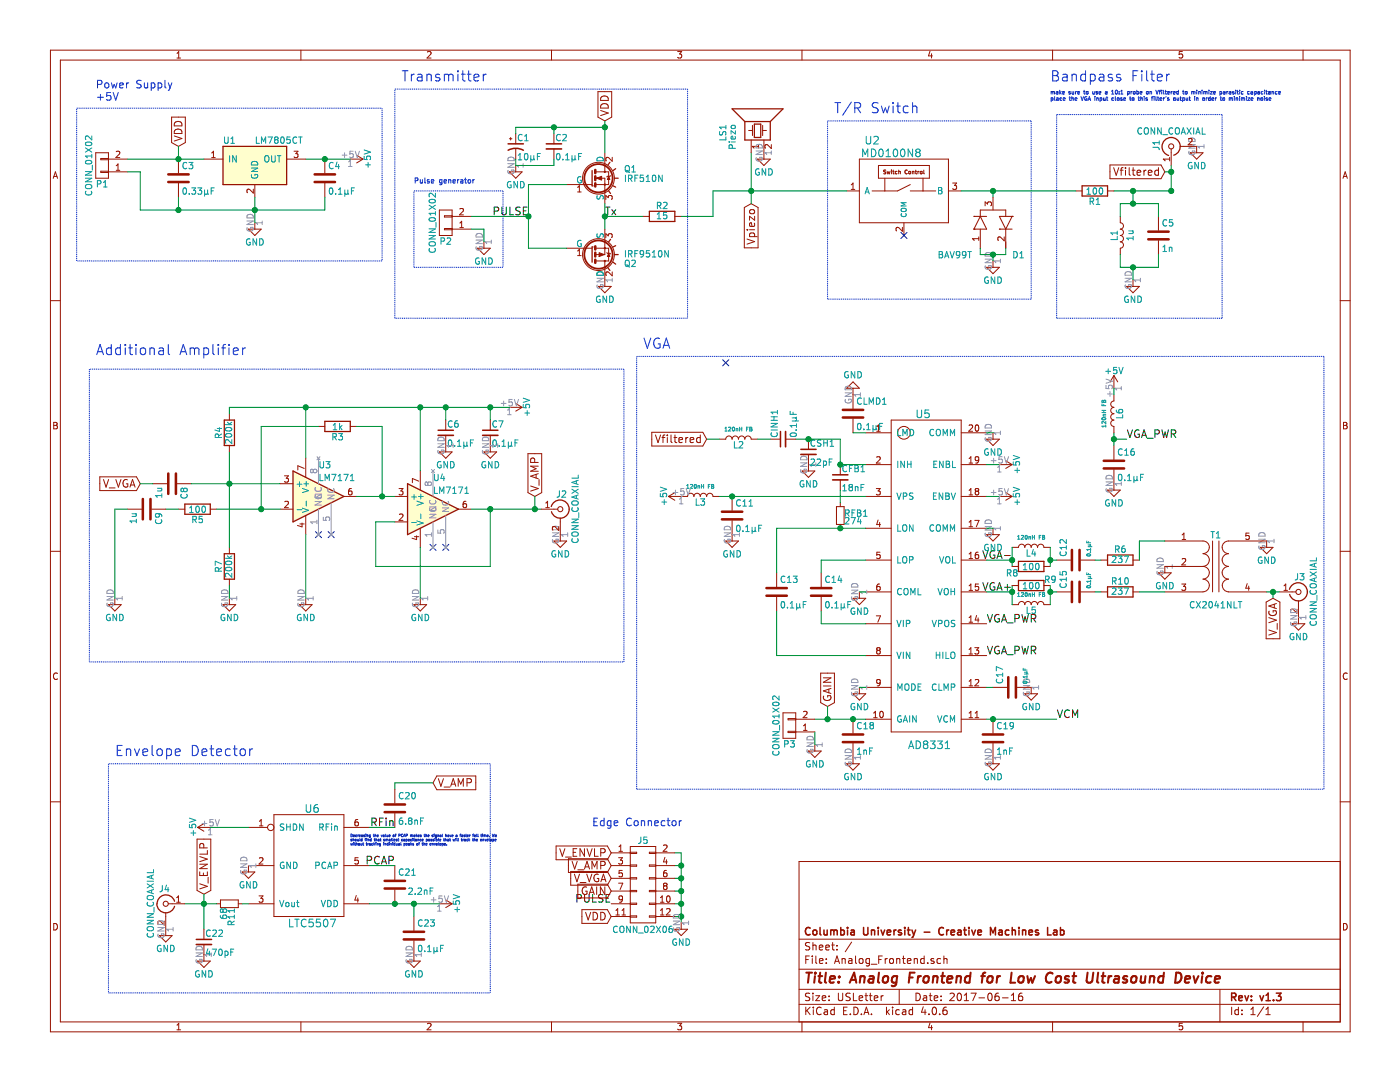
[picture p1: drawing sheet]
EESchema Schematic File Version 2
LIBS:power
LIBS:device
LIBS:transistors
LIBS:conn
LIBS:linear
LIBS:regul
LIBS:74xx
LIBS:cmos4000
LIBS:adc-dac
LIBS:memory
LIBS:xilinx
LIBS:microcontrollers
LIBS:dsp
LIBS:microchip
LIBS:analog_switches
LIBS:motorola
LIBS:texas
LIBS:intel
LIBS:audio
LIBS:interface
LIBS:digital-audio
LIBS:philips
LIBS:display
LIBS:cypress
LIBS:siliconi
LIBS:opto
LIBS:atmel
LIBS:contrib
LIBS:valves
LIBS:Analog_Frontend-cache
EELAYER 25 0
EELAYER END
$Descr USLetter 11000 8500
encoding utf-8
Sheet 1 1
Title "Analog Frontend for Low Cost Ultrasound Device"
Date "2017-06-16"
Rev "v1.3"
Comp "Columbia University - Creative Machines Lab"
Comment1 ""
Comment2 ""
Comment3 ""
Comment4 ""
$EndDescr
$Comp
L R R2
U 1 1
P 5200 1700
F 0 "R2" V 5280 1700 50  0000 C CNN
F 1 "15" V 5200 1700 50  0000 C CNN
F 2 "Resistors_THT:R_Axial_DIN0411_L9.9mm_D3.6mm_P12.70mm_Horizontal" V 5130 1700 50  0001 C CNN
F 3 "" H 5200 1700 50  0000 C CNN
	1    5200 1700
	0    -1   -1   0   
$EndComp
$Comp
L CONN_01X02 P2
U 1 1
P 3500 1750
F 0 "P2" H 3500 1900 50  0000 C CNN
F 1 "CONN_01X02" V 3600 1750 50  0000 C CNN
F 2 "Pin_Headers:Pin_Header_Straight_1x02_Pitch2.54mm" H 3500 1750 50  0001 C CNN
F 3 "" H 3500 1750 50  0000 C CNN
	1    3500 1750
	-1   0    0    1   
$EndComp
$Comp
L GND #PWR01
U 1 1
P 3800 1900
F 0 "#PWR01" H 3800 1650 50  0001 C CNN
F 1 "GND" H 3800 1750 50  0000 C CNN
F 2 "" H 3800 1900 50  0000 C CNN
F 3 "" H 3800 1900 50  0000 C CNN
	1    3800 1900
	1    0    0    -1  
$EndComp
$Comp
L R R1
U 1 1
P 8600 1500
F 0 "R1" V 8680 1500 50  0000 C CNN
F 1 "100" V 8600 1500 50  0000 C CNN
F 2 "Resistors_SMD:R_0805" V 8530 1500 50  0001 C CNN
F 3 "" H 8600 1500 50  0000 C CNN
	1    8600 1500
	0    1    1    0   
$EndComp
$Comp
L L L1
U 1 1
P 8800 1850
F 0 "L1" V 8750 1850 50  0000 C CNN
F 1 "1u" V 8875 1850 50  0000 C CNN
F 2 "Capacitors_THT:C_Radial_D5_L6_P2.5" H 8800 1850 50  0001 C CNN
F 3 "" H 8800 1850 50  0000 C CNN
	1    8800 1850
	1    0    0    -1  
$EndComp
$Comp
L C C5
U 1 1
P 9100 1850
F 0 "C5" H 9125 1950 50  0000 L CNN
F 1 "1n" H 9125 1750 50  0000 L CNN
F 2 "Capacitors_SMD:C_0603" H 9138 1700 50  0001 C CNN
F 3 "" H 9100 1850 50  0000 C CNN
	1    9100 1850
	1    0    0    -1  
$EndComp
$Comp
L GND #PWR02
U 1 1
P 8900 2200
F 0 "#PWR02" H 8900 1950 50  0001 C CNN
F 1 "GND" H 8900 2050 50  0000 C CNN
F 2 "" H 8900 2200 50  0000 C CNN
F 3 "" H 8900 2200 50  0000 C CNN
	1    8900 2200
	1    0    0    -1  
$EndComp
$Comp
L GND #PWR03
U 1 1
P 9400 1150
F 0 "#PWR03" H 9400 900 50  0001 C CNN
F 1 "GND" H 9400 1000 50  0000 C CNN
F 2 "" H 9400 1150 50  0000 C CNN
F 3 "" H 9400 1150 50  0000 C CNN
	1    9400 1150
	1    0    0    -1  
$EndComp
Text Notes 8250 800  0    30   ~ 0
make sure to use a 10:1 probe on Vfiltered to minimize parasitic capacitance\nplace the VGA input close to this filter's output in order to minimize noise\n
$Comp
L GND #PWR04
U 1 1
P 4750 2200
F 0 "#PWR04" H 4750 1950 50  0001 C CNN
F 1 "GND" H 4750 2050 50  0000 C CNN
F 2 "" H 4750 2200 50  0000 C CNN
F 3 "" H 4750 2200 50  0000 C CNN
	1    4750 2200
	1    0    0    -1  
$EndComp
$Comp
L LTC5507 U6
U 1 1
P 2400 6800
F 0 "U6" H 2450 7250 60  0000 C CNN
F 1 "LTC5507" H 2450 6350 60  0000 C CNN
F 2 "custom:TSOT-23-6_MK06A" H 2400 6400 60  0001 C CNN
F 3 "http://cds.linear.com/docs/en/datasheet/5507f.pdf" H 2400 6400 60  0001 C CNN
	1    2400 6800
	1    0    0    -1  
$EndComp
$Comp
L C C21
U 1 1
P 3100 6950
F 0 "C21" H 3125 7050 50  0000 L CNN
F 1 "2.2nF" H 3200 6900 50  0000 L CNN
F 2 "Capacitors_SMD:C_0603" H 3138 6800 50  0001 C CNN
F 3 "" H 3100 6950 50  0001 C CNN
	1    3100 6950
	1    0    0    -1  
$EndComp
$Comp
L C C20
U 1 1
P 3100 6350
F 0 "C20" H 3125 6450 50  0000 L CNN
F 1 "6.8nF" H 3125 6250 50  0000 L CNN
F 2 "Capacitors_SMD:C_0603" H 3138 6200 50  0001 C CNN
F 3 "" H 3100 6350 50  0001 C CNN
	1    3100 6350
	1    0    0    -1  
$EndComp
$Comp
L GND #PWR05
U 1 1
P 1600 7500
F 0 "#PWR05" H 1600 7250 50  0001 C CNN
F 1 "GND" H 1600 7350 50  0000 C CNN
F 2 "" H 1600 7500 50  0000 C CNN
F 3 "" H 1600 7500 50  0000 C CNN
	1    1600 7500
	1    0    0    -1  
$EndComp
$Comp
L GND #PWR06
U 1 1
P 1950 6800
F 0 "#PWR06" H 1950 6550 50  0001 C CNN
F 1 "GND" H 1950 6650 50  0000 C CNN
F 2 "" H 1950 6800 50  0000 C CNN
F 3 "" H 1950 6800 50  0000 C CNN
	1    1950 6800
	1    0    0    -1  
$EndComp
Text GLabel 4750 950  1    60   Input ~ 0
VDD
Text Notes 900  5950 0    80   ~ 0
Envelope Detector\n
Text GLabel 3400 6150 2    60   Input ~ 0
V_AMP
Text Notes 5050 2750 0    80   ~ 0
VGA
$Comp
L R R5
U 1 1
P 1550 4000
F 0 "R5" V 1630 4000 50  0000 C CNN
F 1 "100" V 1550 4000 50  0000 C CNN
F 2 "Resistors_SMD:R_0805" V 1480 4000 50  0001 C CNN
F 3 "" H 1550 4000 50  0000 C CNN
	1    1550 4000
	0    1    1    0   
$EndComp
$Comp
L C C8
U 1 1
P 1350 3800
F 0 "C8" H 1375 3900 50  0000 L CNN
F 1 "1u" H 1375 3700 50  0000 L CNN
F 2 "Capacitors_SMD:C_0603" H 1388 3650 50  0001 C CNN
F 3 "" H 1350 3800 50  0000 C CNN
	1    1350 3800
	0    1    1    0   
$EndComp
$Comp
L GND #PWR07
U 1 1
P 1800 4700
F 0 "#PWR07" H 1800 4450 50  0001 C CNN
F 1 "GND" H 1800 4550 50  0000 C CNN
F 2 "" H 1800 4700 50  0000 C CNN
F 3 "" H 1800 4700 50  0000 C CNN
	1    1800 4700
	1    0    0    -1  
$EndComp
$Comp
L R R4
U 1 1
P 1800 3400
F 0 "R4" V 1880 3400 50  0000 C CNN
F 1 "200k" V 1800 3400 50  0000 C CNN
F 2 "Resistors_SMD:R_0805" V 1730 3400 50  0001 C CNN
F 3 "" H 1800 3400 50  0000 C CNN
	1    1800 3400
	-1   0    0    1   
$EndComp
$Comp
L R R7
U 1 1
P 1800 4450
F 0 "R7" V 1880 4450 50  0000 C CNN
F 1 "200k" V 1800 4450 50  0000 C CNN
F 2 "Resistors_SMD:R_0805" V 1730 4450 50  0001 C CNN
F 3 "" H 1800 4450 50  0000 C CNN
	1    1800 4450
	-1   0    0    1   
$EndComp
$Comp
L C C9
U 1 1
P 1150 4000
F 0 "C9" H 1175 4100 50  0000 L CNN
F 1 "1u" H 1175 3900 50  0000 L CNN
F 2 "Capacitors_SMD:C_0603" H 1188 3850 50  0001 C CNN
F 3 "" H 1150 4000 50  0000 C CNN
	1    1150 4000
	0    1    1    0   
$EndComp
$Comp
L GND #PWR08
U 1 1
P 900 4700
F 0 "#PWR08" H 900 4450 50  0001 C CNN
F 1 "GND" H 900 4550 50  0000 C CNN
F 2 "" H 900 4700 50  0000 C CNN
F 3 "" H 900 4700 50  0000 C CNN
	1    900  4700
	1    0    0    -1  
$EndComp
$Comp
L R R3
U 1 1
P 2650 3350
F 0 "R3" V 2730 3350 50  0000 C CNN
F 1 "1k" V 2650 3350 50  0000 C CNN
F 2 "Resistors_SMD:R_0805" V 2580 3350 50  0001 C CNN
F 3 "" H 2650 3350 50  0000 C CNN
	1    2650 3350
	0    1    1    0   
$EndComp
$Comp
L GND #PWR09
U 1 1
P 2400 4700
F 0 "#PWR09" H 2400 4450 50  0001 C CNN
F 1 "GND" H 2400 4550 50  0000 C CNN
F 2 "" H 2400 4700 50  0000 C CNN
F 3 "" H 2400 4700 50  0000 C CNN
	1    2400 4700
	1    0    0    -1  
$EndComp
NoConn ~ 2500 4200
NoConn ~ 2600 4200
Text GLabel 4200 3900 1    60   Input ~ 0
V_AMP
$Comp
L GND #PWR010
U 1 1
P 3300 4700
F 0 "#PWR010" H 3300 4450 50  0001 C CNN
F 1 "GND" H 3300 4550 50  0000 C CNN
F 2 "" H 3300 4700 50  0000 C CNN
F 3 "" H 3300 4700 50  0000 C CNN
	1    3300 4700
	1    0    0    -1  
$EndComp
NoConn ~ 3400 4300
NoConn ~ 3500 4300
$Comp
L CONN_01X02 P1
U 1 1
P 800 1300
F 0 "P1" H 800 1450 50  0000 C CNN
F 1 "CONN_01X02" V 900 1300 50  0000 C CNN
F 2 "Pin_Headers:Pin_Header_Straight_1x02_Pitch2.54mm" H 800 1300 50  0001 C CNN
F 3 "" H 800 1300 50  0000 C CNN
	1    800  1300
	-1   0    0    1   
$EndComp
Text GLabel 1400 1150 1    60   Input ~ 0
VDD
$Comp
L AD8331 U5
U 1 1
P 7000 4550
F 0 "U5" H 7250 5850 60  0000 C CNN
F 1 "AD8331" H 7300 3250 60  0000 C CNN
F 2 "custom:QSOP-20_3.9x8.6mm_Pitch0.64mm" H 7050 5200 60  0001 C CNN
F 3 "" H 7050 5200 60  0001 C CNN
	1    7000 4550
	1    0    0    -1  
$EndComp
$Comp
L GND #PWR011
U 1 1
P 6700 3100
F 0 "#PWR011" H 6700 2850 50  0001 C CNN
F 1 "GND" H 6700 2950 50  0000 C CNN
F 2 "" H 6700 3100 50  0001 C CNN
F 3 "" H 6700 3100 50  0001 C CNN
	1    6700 3100
	-1   0    0    1   
$EndComp
$Comp
L GND #PWR012
U 1 1
P 7800 3400
F 0 "#PWR012" H 7800 3150 50  0001 C CNN
F 1 "GND" H 7800 3250 50  0000 C CNN
F 2 "" H 7800 3400 50  0001 C CNN
F 3 "" H 7800 3400 50  0001 C CNN
	1    7800 3400
	1    0    0    -1  
$EndComp
$Comp
L GND #PWR013
U 1 1
P 7800 4150
F 0 "#PWR013" H 7800 3900 50  0001 C CNN
F 1 "GND" H 7800 4000 50  0000 C CNN
F 2 "" H 7800 4150 50  0001 C CNN
F 3 "" H 7800 4150 50  0001 C CNN
	1    7800 4150
	1    0    0    -1  
$EndComp
$Comp
L GND #PWR014
U 1 1
P 6750 4650
F 0 "#PWR014" H 6750 4400 50  0001 C CNN
F 1 "GND" H 6750 4500 50  0000 C CNN
F 2 "" H 6750 4650 50  0001 C CNN
F 3 "" H 6750 4650 50  0001 C CNN
	1    6750 4650
	1    0    0    -1  
$EndComp
$Comp
L C C14
U 1 1
P 6450 4650
F 0 "C14" H 6475 4750 50  0000 L CNN
F 1 "0.1µF" H 6475 4550 50  0000 L CNN
F 2 "Capacitors_SMD:C_0603" H 6488 4500 50  0001 C CNN
F 3 "" H 6450 4650 50  0001 C CNN
	1    6450 4650
	1    0    0    -1  
$EndComp
$Comp
L C C13
U 1 1
P 6100 4650
F 0 "C13" H 6125 4750 50  0000 L CNN
F 1 "0.1µF" H 6125 4550 50  0000 L CNN
F 2 "Capacitors_SMD:C_0603" H 6138 4500 50  0001 C CNN
F 3 "" H 6100 4650 50  0001 C CNN
	1    6100 4650
	1    0    0    -1  
$EndComp
$Comp
L C C18
U 1 1
P 6700 5800
F 0 "C18" H 6725 5900 50  0000 L CNN
F 1 "1nF" H 6725 5700 50  0000 L CNN
F 2 "Capacitors_SMD:C_0603" H 6738 5650 50  0001 C CNN
F 3 "" H 6700 5800 50  0001 C CNN
	1    6700 5800
	1    0    0    -1  
$EndComp
$Comp
L GND #PWR015
U 1 1
P 6700 5950
F 0 "#PWR015" H 6700 5700 50  0001 C CNN
F 1 "GND" H 6700 5800 50  0000 C CNN
F 2 "" H 6700 5950 50  0001 C CNN
F 3 "" H 6700 5950 50  0001 C CNN
	1    6700 5950
	1    0    0    -1  
$EndComp
$Comp
L GND #PWR016
U 1 1
P 6400 5850
F 0 "#PWR016" H 6400 5600 50  0001 C CNN
F 1 "GND" H 6400 5700 50  0000 C CNN
F 2 "" H 6400 5850 50  0001 C CNN
F 3 "" H 6400 5850 50  0001 C CNN
	1    6400 5850
	1    0    0    -1  
$EndComp
$Comp
L CONN_COAXIAL J3
U 1 1
P 10200 4650
F 0 "J3" H 10210 4770 50  0000 C CNN
F 1 "CONN_COAXIAL" V 10315 4650 50  0000 C CNN
F 2 "custom:SMA_uxcell" H 10200 4650 50  0001 C CNN
F 3 "" H 10200 4650 50  0001 C CNN
	1    10200 4650
	1    0    0    -1  
$EndComp
$Comp
L GND #PWR017
U 1 1
P 8100 5400
F 0 "#PWR017" H 8100 5150 50  0001 C CNN
F 1 "GND" H 8100 5250 50  0000 C CNN
F 2 "" H 8100 5400 50  0001 C CNN
F 3 "" H 8100 5400 50  0001 C CNN
	1    8100 5400
	1    0    0    -1  
$EndComp
$Comp
L LM7805CT U1
U 1 1
P 2000 1300
F 0 "U1" H 1800 1500 50  0000 C CNN
F 1 "LM7805CT" H 2000 1500 50  0000 L CNN
F 2 "TO_SOT_Packages_THT:TO-220_Vertical" H 2000 1400 50  0001 C CIN
F 3 "" H 2000 1300 50  0001 C CNN
	1    2000 1300
	1    0    0    -1  
$EndComp
$Comp
L C C16
U 1 1
P 8750 3650
F 0 "C16" H 8775 3750 50  0000 L CNN
F 1 "0.1µF" H 8775 3550 50  0000 L CNN
F 2 "Capacitors_SMD:C_0603" H 8788 3500 50  0001 C CNN
F 3 "" H 8750 3650 50  0001 C CNN
	1    8750 3650
	1    0    0    -1  
$EndComp
$Comp
L L L6
U 1 1
P 8750 3250
F 0 "L6" V 8700 3250 50  0000 C CNN
F 1 "120nH FB" V 8825 3250 30  0000 C CNN
F 2 "Resistors_SMD:R_0603" H 8750 3250 50  0001 C CNN
F 3 "" H 8750 3250 50  0001 C CNN
	1    8750 3250
	-1   0    0    1   
$EndComp
$Comp
L GND #PWR018
U 1 1
P 8750 3800
F 0 "#PWR018" H 8750 3550 50  0001 C CNN
F 1 "GND" H 8750 3650 50  0000 C CNN
F 2 "" H 8750 3800 50  0001 C CNN
F 3 "" H 8750 3800 50  0001 C CNN
	1    8750 3800
	1    0    0    -1  
$EndComp
$Comp
L +5V #PWR019
U 1 1
P 8750 3050
F 0 "#PWR019" H 8750 2900 50  0001 C CNN
F 1 "+5V" H 8750 3190 50  0000 C CNN
F 2 "" H 8750 3050 50  0001 C CNN
F 3 "" H 8750 3050 50  0001 C CNN
	1    8750 3050
	1    0    0    -1  
$EndComp
$Comp
L GND #PWR020
U 1 1
P 6750 5400
F 0 "#PWR020" H 6750 5150 50  0001 C CNN
F 1 "GND" H 6750 5250 50  0000 C CNN
F 2 "" H 6750 5400 50  0001 C CNN
F 3 "" H 6750 5400 50  0001 C CNN
	1    6750 5400
	1    0    0    -1  
$EndComp
$Comp
L C C19
U 1 1
P 7800 5800
F 0 "C19" H 7825 5900 50  0000 L CNN
F 1 "1nF" H 7825 5700 50  0000 L CNN
F 2 "Capacitors_SMD:C_0603" H 7838 5650 50  0001 C CNN
F 3 "" H 7800 5800 50  0001 C CNN
	1    7800 5800
	1    0    0    -1  
$EndComp
$Comp
L GND #PWR021
U 1 1
P 7800 5950
F 0 "#PWR021" H 7800 5700 50  0001 C CNN
F 1 "GND" H 7800 5800 50  0000 C CNN
F 2 "" H 7800 5950 50  0001 C CNN
F 3 "" H 7800 5950 50  0001 C CNN
	1    7800 5950
	1    0    0    -1  
$EndComp
$Comp
L C C11
U 1 1
P 5750 4050
F 0 "C11" H 5775 4150 50  0000 L CNN
F 1 "0.1µF" H 5775 3950 50  0000 L CNN
F 2 "Capacitors_SMD:C_0603" H 5788 3900 50  0001 C CNN
F 3 "" H 5750 4050 50  0001 C CNN
	1    5750 4050
	1    0    0    -1  
$EndComp
$Comp
L GND #PWR022
U 1 1
P 5750 4200
F 0 "#PWR022" H 5750 3950 50  0001 C CNN
F 1 "GND" H 5750 4050 50  0000 C CNN
F 2 "" H 5750 4200 50  0001 C CNN
F 3 "" H 5750 4200 50  0001 C CNN
	1    5750 4200
	1    0    0    -1  
$EndComp
$Comp
L L L3
U 1 1
P 5500 3900
F 0 "L3" V 5450 3900 50  0000 C CNN
F 1 "120nH FB" V 5575 3900 30  0000 C CNN
F 2 "Resistors_SMD:R_0603" H 5500 3900 50  0001 C CNN
F 3 "" H 5500 3900 50  0001 C CNN
	1    5500 3900
	0    -1   -1   0   
$EndComp
$Comp
L +5V #PWR023
U 1 1
P 5350 3900
F 0 "#PWR023" H 5350 3750 50  0001 C CNN
F 1 "+5V" H 5350 4040 50  0000 C CNN
F 2 "" H 5350 3900 50  0001 C CNN
F 3 "" H 5350 3900 50  0001 C CNN
	1    5350 3900
	0    -1   -1   0   
$EndComp
$Comp
L L L2
U 1 1
P 5800 3450
F 0 "L2" V 5750 3450 50  0000 C CNN
F 1 "120nH FB" V 5875 3450 30  0000 C CNN
F 2 "Resistors_SMD:R_0603" H 5800 3450 50  0001 C CNN
F 3 "" H 5800 3450 50  0001 C CNN
	1    5800 3450
	0    -1   -1   0   
$EndComp
$Comp
L GND #PWR024
U 1 1
P 6350 3650
F 0 "#PWR024" H 6350 3400 50  0001 C CNN
F 1 "GND" H 6350 3500 50  0000 C CNN
F 2 "" H 6350 3650 50  0001 C CNN
F 3 "" H 6350 3650 50  0001 C CNN
	1    6350 3650
	1    0    0    -1  
$EndComp
Text GLabel 5550 3450 0    60   Input ~ 0
Vfiltered
$Comp
L R R8
U 1 1
P 8100 4450
F 0 "R8" V 8150 4300 50  0000 C CNN
F 1 "100" V 8100 4450 50  0000 C CNN
F 2 "Resistors_SMD:R_0603" V 8030 4450 50  0001 C CNN
F 3 "" H 8100 4450 50  0001 C CNN
	1    8100 4450
	0    1    1    0   
$EndComp
$Comp
L R R9
U 1 1
P 8100 4600
F 0 "R9" V 8050 4750 50  0000 C CNN
F 1 "100" V 8100 4600 50  0000 C CNN
F 2 "Resistors_SMD:R_0603" V 8030 4600 50  0001 C CNN
F 3 "" H 8100 4600 50  0001 C CNN
	1    8100 4600
	0    1    1    0   
$EndComp
$Comp
L L L4
U 1 1
P 8100 4300
F 0 "L4" V 8050 4300 50  0000 C CNN
F 1 "120nH FB" V 8175 4300 30  0000 C CNN
F 2 "Resistors_SMD:R_0603" H 8100 4300 50  0001 C CNN
F 3 "" H 8100 4300 50  0001 C CNN
	1    8100 4300
	0    -1   -1   0   
$EndComp
$Comp
L C C12
U 1 1
P 8450 4400
F 0 "C12" H 8475 4500 50  0000 L CNN
F 1 "0.1µF" H 8475 4300 30  0000 L CNN
F 2 "Capacitors_SMD:C_0603" H 8488 4250 50  0001 C CNN
F 3 "" H 8450 4400 50  0001 C CNN
	1    8450 4400
	0    -1   -1   0   
$EndComp
$Comp
L C C15
U 1 1
P 8450 4650
F 0 "C15" H 8475 4750 50  0000 L CNN
F 1 "0.1µF" H 8475 4550 30  0000 L CNN
F 2 "Capacitors_SMD:C_0603" H 8488 4500 50  0001 C CNN
F 3 "" H 8450 4650 50  0001 C CNN
	1    8450 4650
	0    -1   -1   0   
$EndComp
$Comp
L L L5
U 1 1
P 8100 4750
F 0 "L5" V 8050 4750 50  0000 C CNN
F 1 "120nH FB" V 8175 4750 30  0000 C CNN
F 2 "Resistors_SMD:R_0603" H 8100 4750 50  0001 C CNN
F 3 "" H 8100 4750 50  0001 C CNN
	1    8100 4750
	0    -1   -1   0   
$EndComp
$Comp
L R R6
U 1 1
P 8800 4400
F 0 "R6" V 8880 4400 50  0000 C CNN
F 1 "237" V 8800 4400 50  0000 C CNN
F 2 "Resistors_SMD:R_0603" V 8730 4400 50  0001 C CNN
F 3 "" H 8800 4400 50  0001 C CNN
	1    8800 4400
	0    -1   -1   0   
$EndComp
$Comp
L R R10
U 1 1
P 8800 4650
F 0 "R10" V 8880 4650 50  0000 C CNN
F 1 "237" V 8800 4650 50  0000 C CNN
F 2 "Resistors_SMD:R_0603" V 8730 4650 50  0001 C CNN
F 3 "" H 8800 4650 50  0001 C CNN
	1    8800 4650
	0    -1   -1   0   
$EndComp
$Comp
L GND #PWR025
U 1 1
P 9950 4250
F 0 "#PWR025" H 9950 4000 50  0001 C CNN
F 1 "GND" H 9950 4100 50  0000 C CNN
F 2 "" H 9950 4250 50  0001 C CNN
F 3 "" H 9950 4250 50  0001 C CNN
	1    9950 4250
	1    0    0    -1  
$EndComp
$Comp
L GND #PWR026
U 1 1
P 9150 4450
F 0 "#PWR026" H 9150 4200 50  0001 C CNN
F 1 "GND" H 9150 4300 50  0000 C CNN
F 2 "" H 9150 4450 50  0001 C CNN
F 3 "" H 9150 4450 50  0001 C CNN
	1    9150 4450
	1    0    0    -1  
$EndComp
Text GLabel 10000 4700 3    60   Input ~ 0
V_VGA
$Comp
L C C17
U 1 1
P 7950 5400
F 0 "C17" H 7975 5500 50  0000 L CNN
F 1 "0.1µF" H 7975 5300 30  0000 L CNN
F 2 "Capacitors_SMD:C_0603" H 7988 5250 50  0001 C CNN
F 3 "" H 7950 5400 50  0001 C CNN
	1    7950 5400
	0    -1   -1   0   
$EndComp
$Comp
L CX2041NLT T1
U 1 1
P 9550 4450
F 0 "T1" H 9550 4700 50  0000 C CNN
F 1 "CX2041NLT" H 9550 4150 50  0000 C CNN
F 2 "custom:CX2041NLT" H 9550 4450 50  0001 C CNN
F 3 "" H 9550 4450 50  0001 C CNN
	1    9550 4450
	1    0    0    -1  
$EndComp
Text Label 8300 5650 0    60   ~ 0
VCM
$Comp
L +5V #PWR027
U 1 1
P 3450 7100
F 0 "#PWR027" H 3450 6950 50  0001 C CNN
F 1 "+5V" H 3450 7240 50  0000 C CNN
F 2 "" H 3450 7100 50  0001 C CNN
F 3 "" H 3450 7100 50  0001 C CNN
	1    3450 7100
	0    1    1    0   
$EndComp
$Comp
L +5V #PWR028
U 1 1
P 1650 6500
F 0 "#PWR028" H 1650 6350 50  0001 C CNN
F 1 "+5V" H 1650 6640 50  0000 C CNN
F 2 "" H 1650 6500 50  0001 C CNN
F 3 "" H 1650 6500 50  0001 C CNN
	1    1650 6500
	0    -1   -1   0   
$EndComp
$Comp
L C C23
U 1 1
P 3250 7350
F 0 "C23" H 3275 7450 50  0000 L CNN
F 1 "0.1µF" H 3275 7250 50  0000 L CNN
F 2 "Capacitors_SMD:C_0603" H 3288 7200 50  0001 C CNN
F 3 "" H 3250 7350 50  0001 C CNN
	1    3250 7350
	1    0    0    -1  
$EndComp
$Comp
L GND #PWR029
U 1 1
P 3250 7500
F 0 "#PWR029" H 3250 7250 50  0001 C CNN
F 1 "GND" H 3250 7350 50  0000 C CNN
F 2 "" H 3250 7500 50  0000 C CNN
F 3 "" H 3250 7500 50  0000 C CNN
	1    3250 7500
	1    0    0    -1  
$EndComp
$Comp
L C C3
U 1 1
P 1400 1400
F 0 "C3" H 1425 1500 50  0000 L CNN
F 1 "0.33µF" H 1425 1300 50  0000 L CNN
F 2 "Capacitors_SMD:C_0603" H 1438 1250 50  0001 C CNN
F 3 "" H 1400 1400 50  0001 C CNN
	1    1400 1400
	1    0    0    -1  
$EndComp
$Comp
L C C4
U 1 1
P 2550 1400
F 0 "C4" H 2575 1500 50  0000 L CNN
F 1 "0.1µF" H 2575 1300 50  0000 L CNN
F 2 "Capacitors_SMD:C_0603" H 2588 1250 50  0001 C CNN
F 3 "" H 2550 1400 50  0001 C CNN
	1    2550 1400
	1    0    0    -1  
$EndComp
$Comp
L GND #PWR030
U 1 1
P 2000 1750
F 0 "#PWR030" H 2000 1500 50  0001 C CNN
F 1 "GND" H 2000 1600 50  0000 C CNN
F 2 "" H 2000 1750 50  0000 C CNN
F 3 "" H 2000 1750 50  0000 C CNN
	1    2000 1750
	1    0    0    -1  
$EndComp
$Comp
L +5V #PWR031
U 1 1
P 2750 1250
F 0 "#PWR031" H 2750 1100 50  0001 C CNN
F 1 "+5V" H 2750 1390 50  0000 C CNN
F 2 "" H 2750 1250 50  0001 C CNN
F 3 "" H 2750 1250 50  0001 C CNN
	1    2750 1250
	0    1    1    0   
$EndComp
Text Notes 750  800  0    60   ~ 0
Power Supply\n+5V
$Comp
L +5V #PWR032
U 1 1
P 4000 3200
F 0 "#PWR032" H 4000 3050 50  0001 C CNN
F 1 "+5V" H 4000 3340 50  0000 C CNN
F 2 "" H 4000 3200 50  0001 C CNN
F 3 "" H 4000 3200 50  0001 C CNN
	1    4000 3200
	0    1    1    0   
$EndComp
$Comp
L LM7171 U3
U 1 1
P 2500 3900
F 0 "U3" H 2500 4150 50  0000 L CNN
F 1 "LM7171" H 2500 4050 50  0000 L CNN
F 2 "Housings_DIP:DIP-8_W7.62mm" H 2550 3950 50  0001 C CNN
F 3 "" H 2650 4050 50  0001 C CNN
	1    2500 3900
	1    0    0    -1  
$EndComp
$Comp
L LM7171 U4
U 1 1
P 3400 4000
F 0 "U4" H 3400 4250 50  0000 L CNN
F 1 "LM7171" H 3400 4150 50  0000 L CNN
F 2 "Housings_DIP:DIP-8_W7.62mm" H 3450 4050 50  0001 C CNN
F 3 "" H 3550 4150 50  0001 C CNN
	1    3400 4000
	1    0    0    -1  
$EndComp
$Comp
L CONN_COAXIAL J1
U 1 1
P 9200 1150
F 0 "J1" H 9210 1270 50  0000 C CNN
F 1 "CONN_COAXIAL" V 9315 1150 50  0000 C CNN
F 2 "custom:SMA_uxcell" H 9200 1150 50  0001 C CNN
F 3 "" H 9200 1150 50  0001 C CNN
	1    9200 1150
	0    -1   -1   0   
$EndComp
Text GLabel 9150 1350 0    60   Input ~ 0
Vfiltered
$Comp
L CONN_01X02 P3
U 1 1
P 6200 5700
F 0 "P3" H 6200 5850 50  0000 C CNN
F 1 "CONN_01X02" V 6300 5700 50  0000 C CNN
F 2 "Pin_Headers:Pin_Header_Straight_1x02_Pitch2.54mm" H 6200 5700 50  0001 C CNN
F 3 "" H 6200 5700 50  0000 C CNN
	1    6200 5700
	-1   0    0    1   
$EndComp
Text GLabel 6500 5550 1    60   Input ~ 0
GAIN
$Comp
L GND #PWR033
U 1 1
P 10200 4850
F 0 "#PWR033" H 10200 4600 50  0001 C CNN
F 1 "GND" H 10200 4700 50  0000 C CNN
F 2 "" H 10200 4850 50  0001 C CNN
F 3 "" H 10200 4850 50  0001 C CNN
	1    10200 4850
	1    0    0    -1  
$EndComp
$Comp
L IRF510N Q1
U 1 1
P 4650 1400
F 0 "Q1" H 4900 1475 50  0000 L CNN
F 1 "IRF510N" H 4900 1400 50  0000 L CNN
F 2 "TO_SOT_Packages_THT:TO-220_Vertical" H 4900 1325 50  0001 L CIN
F 3 "" H 4650 1400 50  0001 L CNN
	1    4650 1400
	1    0    0    -1  
$EndComp
$Comp
L IRF9510N Q2
U 1 1
P 4650 2000
F 0 "Q2" H 4900 2075 50  0000 L CNN
F 1 "IRF9510N" H 4900 2000 50  0000 L CNN
F 2 "TO_SOT_Packages_THT:TO-220_Vertical" H 4900 1925 50  0001 L CIN
F 3 "" H 4650 2000 50  0001 L CNN
	1    4650 2000
	1    0    0    1   
$EndComp
Text GLabel 1100 3800 0    60   Input ~ 0
V_VGA
$Comp
L CP1_Small C1
U 1 1
P 4050 1150
F 0 "C1" H 4060 1220 50  0000 L CNN
F 1 "10µF" H 4060 1070 50  0000 L CNN
F 2 "Capacitors_Tantalum_SMD:CP_Tantalum_Case-A_EIA-3216-18_Reflow" H 4050 1150 50  0001 C CNN
F 3 "" H 4050 1150 50  0001 C CNN
	1    4050 1150
	1    0    0    -1  
$EndComp
$Comp
L C_Small C2
U 1 1
P 4350 1150
F 0 "C2" H 4360 1220 50  0000 L CNN
F 1 "0.1µF" H 4360 1070 50  0000 L CNN
F 2 "Capacitors_SMD:C_0603" H 4350 1150 50  0001 C CNN
F 3 "" H 4350 1150 50  0001 C CNN
	1    4350 1150
	1    0    0    -1  
$EndComp
$Comp
L GND #PWR034
U 1 1
P 4050 1300
F 0 "#PWR034" H 4050 1050 50  0001 C CNN
F 1 "GND" H 4050 1150 50  0000 C CNN
F 2 "" H 4050 1300 50  0000 C CNN
F 3 "" H 4050 1300 50  0000 C CNN
	1    4050 1300
	1    0    0    -1  
$EndComp
$Comp
L C_Small CFB1
U 1 1
P 6600 3750
F 0 "CFB1" H 6610 3820 50  0000 L CNN
F 1 "18nF" H 6610 3670 50  0000 L CNN
F 2 "Capacitors_SMD:C_0603" H 6600 3750 50  0001 C CNN
F 3 "" H 6600 3750 50  0001 C CNN
	1    6600 3750
	1    0    0    -1  
$EndComp
$Comp
L R_Small RFB1
U 1 1
P 6600 4050
F 0 "RFB1" H 6630 4070 50  0000 L CNN
F 1 "274" H 6630 4010 50  0000 L CNN
F 2 "Resistors_SMD:R_0603" H 6600 4050 50  0001 C CNN
F 3 "" H 6600 4050 50  0001 C CNN
	1    6600 4050
	1    0    0    -1  
$EndComp
$Comp
L C_Small CSH1
U 1 1
P 6350 3550
F 0 "CSH1" H 6360 3620 50  0000 L CNN
F 1 "22pF" H 6360 3470 50  0000 L CNN
F 2 "Capacitors_SMD:C_0603" H 6350 3550 50  0001 C CNN
F 3 "" H 6350 3550 50  0001 C CNN
	1    6350 3550
	1    0    0    -1  
$EndComp
$Comp
L C CLMD1
U 1 1
P 6700 3250
F 0 "CLMD1" H 6725 3350 50  0000 L CNN
F 1 "0.1µF" H 6725 3150 50  0000 L CNN
F 2 "Capacitors_SMD:C_0603" H 6738 3100 50  0001 C CNN
F 3 "" H 6700 3250 50  0001 C CNN
	1    6700 3250
	1    0    0    -1  
$EndComp
$Comp
L Speaker_Ultrasound LS1
U 1 1
P 5900 1000
F 0 "LS1" H 5925 1225 50  0000 R CNN
F 1 "Piezo" H 5925 1150 50  0000 R CNN
F 2 "Pin_Headers:Pin_Header_Straight_1x02_Pitch2.54mm" H 5865 950 50  0001 C CNN
F 3 "" H 5865 950 50  0001 C CNN
	1    5900 1000
	0    -1   -1   0   
$EndComp
$Comp
L GND #PWR035
U 1 1
P 6000 1200
F 0 "#PWR035" H 6000 950 50  0001 C CNN
F 1 "GND" H 6000 1050 50  0000 C CNN
F 2 "" H 6000 1200 50  0000 C CNN
F 3 "" H 6000 1200 50  0000 C CNN
	1    6000 1200
	1    0    0    -1  
$EndComp
$Comp
L BAV99T D1
U 1 1
P 7800 1800
F 0 "D1" H 8000 1600 50  0000 C CNN
F 1 "BAV99T" H 7500 1600 50  0000 C CNN
F 2 "custom:SOT-523" V 8100 2000 50  0001 C CNN
F 3 "" V 8100 2000 50  0001 C CNN
	1    7800 1800
	1    0    0    -1  
$EndComp
$Comp
L MD0100N8 U2
U 1 1
P 7150 1750
F 0 "U2" H 6850 2400 60  0000 C CNN
F 1 "MD0100N8" H 7000 2300 60  0000 C CNN
F 2 "TO_SOT_Packages_SMD:SOT89-3_Housing_Handsoldering" H 7150 1900 60  0001 C CNN
F 3 "" H 7150 1900 60  0001 C CNN
	1    7150 1750
	1    0    0    -1  
$EndComp
Text GLabel 5900 1600 3    60   Input ~ 0
Vpiezo
Text Notes 3150 650  0    80   ~ 0
Transmitter
Text Notes 8250 650  0    80   ~ 0
Bandpass Filter
$Comp
L GND #PWR036
U 1 1
P 7800 2050
F 0 "#PWR036" H 7800 1800 50  0001 C CNN
F 1 "GND" H 7800 1900 50  0000 C CNN
F 2 "" H 7800 2050 50  0000 C CNN
F 3 "" H 7800 2050 50  0000 C CNN
	1    7800 2050
	1    0    0    -1  
$EndComp
NoConn ~ 7100 1850
Text Notes 6550 900  0    80   ~ 0
T/R Switch
Text Notes 3250 1450 0    40   ~ 0
Pulse generator
$Comp
L C_Small CINH1
U 1 1
P 6150 3450
F 0 "CINH1" H 6160 3520 50  0000 L CNN
F 1 "0.1µF" H 6160 3370 50  0000 L CNN
F 2 "Capacitors_SMD:C_0603" H 6150 3450 50  0001 C CNN
F 3 "" H 6150 3450 50  0001 C CNN
	1    6150 3450
	0    -1   -1   0   
$EndComp
Text Notes 750  2800 0    80   ~ 0
Additional Amplifier
$Comp
L C_Small C7
U 1 1
P 3850 3400
F 0 "C7" H 3860 3470 50  0000 L CNN
F 1 "0.1µF" H 3860 3320 50  0000 L CNN
F 2 "Capacitors_SMD:C_0603" H 3850 3400 50  0001 C CNN
F 3 "" H 3850 3400 50  0001 C CNN
	1    3850 3400
	1    0    0    -1  
$EndComp
$Comp
L C_Small C6
U 1 1
P 3500 3400
F 0 "C6" H 3510 3470 50  0000 L CNN
F 1 "0.1µF" H 3510 3320 50  0000 L CNN
F 2 "Capacitors_SMD:C_0603" H 3500 3400 50  0001 C CNN
F 3 "" H 3500 3400 50  0001 C CNN
	1    3500 3400
	1    0    0    -1  
$EndComp
$Comp
L GND #PWR037
U 1 1
P 3500 3500
F 0 "#PWR037" H 3500 3250 50  0001 C CNN
F 1 "GND" H 3500 3350 50  0000 C CNN
F 2 "" H 3500 3500 50  0000 C CNN
F 3 "" H 3500 3500 50  0000 C CNN
	1    3500 3500
	1    0    0    -1  
$EndComp
$Comp
L GND #PWR038
U 1 1
P 3850 3500
F 0 "#PWR038" H 3850 3250 50  0001 C CNN
F 1 "GND" H 3850 3350 50  0000 C CNN
F 2 "" H 3850 3500 50  0000 C CNN
F 3 "" H 3850 3500 50  0000 C CNN
	1    3850 3500
	1    0    0    -1  
$EndComp
Text GLabel 1600 7025 1    60   Input ~ 0
V_ENVLP
$Comp
L CONN_COAXIAL J4
U 1 1
P 1300 7100
F 0 "J4" H 1310 7220 50  0000 C CNN
F 1 "CONN_COAXIAL" V 1415 7100 50  0000 C CNN
F 2 "custom:SMA_uxcell" H 1300 7100 50  0001 C CNN
F 3 "" H 1300 7100 50  0001 C CNN
	1    1300 7100
	-1   0    0    -1  
$EndComp
$Comp
L GND #PWR039
U 1 1
P 1300 7300
F 0 "#PWR039" H 1300 7050 50  0001 C CNN
F 1 "GND" H 1300 7150 50  0000 C CNN
F 2 "" H 1300 7300 50  0001 C CNN
F 3 "" H 1300 7300 50  0001 C CNN
	1    1300 7300
	-1   0    0    -1  
$EndComp
$Comp
L C_Small C22
U 1 1
P 1600 7400
F 0 "C22" H 1610 7470 50  0000 L CNN
F 1 "470pF" H 1610 7320 50  0000 L CNN
F 2 "Capacitors_SMD:C_0603" H 1600 7400 50  0001 C CNN
F 3 "" H 1600 7400 50  0001 C CNN
	1    1600 7400
	1    0    0    -1  
$EndComp
$Comp
L R_Small R11
U 1 1
P 1800 7100
F 0 "R11" H 1830 7120 50  0000 L CNN
F 1 "68" H 1830 7060 50  0000 L CNN
F 2 "Resistors_SMD:R_0805" H 1800 7100 50  0001 C CNN
F 3 "" H 1800 7100 50  0001 C CNN
	1    1800 7100
	0    1    1    0   
$EndComp
$Comp
L GND #PWR040
U 1 1
P 4400 4200
F 0 "#PWR040" H 4400 3950 50  0001 C CNN
F 1 "GND" H 4400 4050 50  0000 C CNN
F 2 "" H 4400 4200 50  0001 C CNN
F 3 "" H 4400 4200 50  0001 C CNN
	1    4400 4200
	1    0    0    -1  
$EndComp
$Comp
L CONN_COAXIAL J2
U 1 1
P 4400 4000
F 0 "J2" H 4410 4120 50  0000 C CNN
F 1 "CONN_COAXIAL" V 4515 4000 50  0000 C CNN
F 2 "custom:SMA_uxcell" H 4400 4000 50  0001 C CNN
F 3 "" H 4400 4000 50  0001 C CNN
	1    4400 4000
	1    0    0    -1  
$EndComp
Text Label 7950 4400 2    60   ~ 0
VGA-
Text Label 7950 4650 2    60   ~ 0
VGA+
Text Label 7750 4900 0    60   ~ 0
VGA_PWR
Text Label 7750 5150 0    60   ~ 0
VGA_PWR
Connection ~ 3850 3200
Wire Wire Line
	3850 3200 3850 3300
Connection ~ 3500 3200
Wire Wire Line
	3500 3200 3500 3300
Wire Notes Line
	4900 5200 4900 2900
Wire Notes Line
	700  5200 4900 5200
Wire Notes Line
	4900 2900 700  2900
Wire Notes Line
	700  2900 700  5200
Wire Wire Line
	2800 3900 3100 3900
Wire Wire Line
	1200 3800 1100 3800
Wire Notes Line
	10400 6200 10400 2800
Wire Notes Line
	5000 2800 5000 6200
Wire Notes Line
	5000 6200 10400 6200
Wire Notes Line
	10400 2800 5000 2800
Wire Wire Line
	6250 3450 6600 3450
Wire Notes Line
	3250 1500 3950 1500
Wire Wire Line
	5600 1700 5600 1500
Wire Wire Line
	5350 1700 5600 1700
Wire Wire Line
	5600 1500 6650 1500
Wire Notes Line
	8300 2500 9600 2500
Wire Notes Line
	8300 900  8300 2500
Wire Notes Line
	9600 2500 9600 900 
Wire Notes Line
	9600 900  8300 900 
Wire Notes Line
	3100 2500 3100 700 
Wire Notes Line
	5400 2500 3100 2500
Wire Notes Line
	5400 700  5400 2500
Wire Notes Line
	3100 700  5400 700 
Wire Notes Line
	6500 2350 6500 950 
Wire Notes Line
	8100 2350 6500 2350
Wire Notes Line
	8100 950  8100 2350
Wire Notes Line
	6500 950  8100 950 
Connection ~ 5900 1500
Wire Wire Line
	5900 1200 5900 1600
Connection ~ 7800 1500
Wire Wire Line
	7800 1550 7800 1500
Wire Wire Line
	7550 1500 8450 1500
Connection ~ 7800 2000
Wire Wire Line
	7800 2000 7800 2050
Wire Wire Line
	7900 2000 7900 1950
Wire Wire Line
	7700 2000 7900 2000
Wire Wire Line
	7700 1950 7700 2000
Connection ~ 6600 3650
Wire Wire Line
	6600 3450 6600 3650
Connection ~ 6600 4150
Wire Wire Line
	6600 3850 6600 3950
Connection ~ 4350 1000
Connection ~ 4750 1000
Wire Wire Line
	4050 1300 4050 1250
Wire Wire Line
	4350 1300 4050 1300
Wire Wire Line
	4350 1250 4350 1300
Wire Wire Line
	4050 1000 4050 1050
Wire Wire Line
	4050 1000 4750 1000
Wire Wire Line
	4350 1050 4350 1000
Wire Wire Line
	9200 1500 8750 1500
Wire Wire Line
	1500 3800 2200 3800
Connection ~ 10000 4650
Wire Wire Line
	10000 4650 10000 4700
Wire Wire Line
	9950 4650 10050 4650
Connection ~ 6500 5650
Wire Wire Line
	6500 5550 6500 5650
Wire Wire Line
	6400 5750 6400 5850
Connection ~ 9200 1350
Wire Wire Line
	9150 1350 9200 1350
Wire Notes Line
	600  2050 600  850 
Wire Notes Line
	3000 2050 600  2050
Wire Notes Line
	3000 850  3000 2050
Wire Notes Line
	600  850  3000 850 
Connection ~ 1400 1650
Wire Wire Line
	1100 1350 1100 1650
Wire Wire Line
	1000 1350 1100 1350
Connection ~ 1400 1250
Wire Wire Line
	1400 1250 1400 1150
Wire Wire Line
	1000 1250 1600 1250
Connection ~ 2550 1250
Wire Wire Line
	2400 1250 2750 1250
Connection ~ 2000 1650
Wire Wire Line
	2550 1650 2550 1550
Wire Wire Line
	2000 1550 2000 1750
Wire Wire Line
	1100 1650 2550 1650
Wire Wire Line
	1400 1550 1400 1650
Connection ~ 3250 7100
Wire Wire Line
	3250 7100 3250 7200
Connection ~ 7800 5650
Wire Wire Line
	8650 4650 8600 4650
Wire Wire Line
	8650 4400 8600 4400
Connection ~ 8250 4650
Wire Wire Line
	8300 4650 8250 4650
Connection ~ 8250 4400
Wire Wire Line
	8300 4400 8250 4400
Wire Wire Line
	8950 4250 8950 4400
Wire Wire Line
	9150 4250 8950 4250
Wire Wire Line
	8950 4650 9150 4650
Wire Wire Line
	8250 4600 8250 4750
Wire Wire Line
	7950 4600 7950 4750
Wire Wire Line
	8250 4300 8250 4450
Connection ~ 7950 4650
Wire Wire Line
	7750 4650 7950 4650
Connection ~ 7950 4400
Wire Wire Line
	7950 4300 7950 4450
Wire Wire Line
	7750 4400 7950 4400
Wire Wire Line
	5650 3450 5550 3450
Connection ~ 6350 3450
Wire Wire Line
	5950 3450 6050 3450
Wire Wire Line
	6600 3650 6800 3650
Connection ~ 5750 3900
Wire Wire Line
	5650 3900 6800 3900
Wire Wire Line
	7750 5650 8300 5650
Wire Wire Line
	6800 5400 6750 5400
Wire Wire Line
	8750 3050 8750 3100
Wire Wire Line
	7850 3900 7750 3900
Wire Wire Line
	7850 3650 7750 3650
Wire Wire Line
	7750 5400 7800 5400
Connection ~ 6700 5650
Wire Wire Line
	6400 5650 6800 5650
Wire Wire Line
	6100 5150 6100 4800
Wire Wire Line
	6800 5150 6100 5150
Wire Wire Line
	6100 4150 6100 4500
Wire Wire Line
	6100 4150 6800 4150
Wire Wire Line
	6450 4900 6450 4800
Wire Wire Line
	6800 4900 6450 4900
Wire Wire Line
	6450 4400 6450 4500
Wire Wire Line
	6800 4400 6450 4400
Wire Wire Line
	6800 4650 6750 4650
Wire Wire Line
	7800 4150 7750 4150
Wire Wire Line
	7800 3400 7750 3400
Wire Wire Line
	5050 1700 4750 1700
Connection ~ 3300 3200
Wire Wire Line
	3300 3200 3300 3700
Connection ~ 3850 4000
Wire Wire Line
	3300 4700 3300 4300
Wire Wire Line
	2050 3350 2050 4000
Wire Wire Line
	2500 3350 2050 3350
Wire Wire Line
	3000 3350 3000 3900
Wire Wire Line
	2800 3350 3000 3350
Wire Wire Line
	2950 4100 3100 4100
Wire Wire Line
	2950 4450 2950 4100
Wire Wire Line
	3850 4450 2950 4450
Wire Wire Line
	3850 4000 3850 4450
Wire Wire Line
	2400 4200 2400 4700
Connection ~ 3000 3900
Wire Wire Line
	3700 4000 4250 4000
Connection ~ 2050 4000
Wire Wire Line
	900  4000 900  4700
Wire Wire Line
	1000 4000 900  4000
Wire Wire Line
	1700 4000 2200 4000
Wire Wire Line
	1300 4000 1400 4000
Connection ~ 1800 3800
Wire Wire Line
	1800 4600 1800 4700
Wire Wire Line
	1800 3550 1800 4300
Connection ~ 2400 3200
Wire Wire Line
	1800 3200 1800 3250
Wire Wire Line
	1800 3200 4000 3200
Wire Wire Line
	2400 3200 2400 3600
Wire Notes Line
	3850 7800 3850 6000
Wire Notes Line
	850  7800 3850 7800
Wire Notes Line
	850  6000 850  7800
Wire Notes Line
	3850 6000 850  6000
Wire Wire Line
	3100 6150 3100 6200
Wire Wire Line
	3400 6150 3100 6150
Wire Wire Line
	1650 6500 1950 6500
Wire Wire Line
	2900 6500 3100 6500
Connection ~ 3100 7100
Wire Wire Line
	2900 7100 3450 7100
Wire Wire Line
	2900 6800 3100 6800
Connection ~ 9200 1500
Wire Wire Line
	9200 1300 9200 1500
Connection ~ 8900 1500
Connection ~ 8900 1600
Wire Wire Line
	8900 1500 8900 1600
Connection ~ 8900 2100
Wire Wire Line
	8900 2200 8900 2100
Wire Wire Line
	9100 2100 9100 2000
Wire Wire Line
	8800 2100 9100 2100
Wire Wire Line
	8800 2000 8800 2100
Wire Wire Line
	9100 1600 9100 1700
Wire Wire Line
	8800 1600 9100 1600
Wire Wire Line
	8800 1700 8800 1600
Wire Notes Line
	3250 2100 3250 1500
Wire Notes Line
	3950 2100 3250 2100
Wire Notes Line
	3950 1500 3950 2100
Wire Wire Line
	4150 1950 4450 1950
Wire Wire Line
	4150 1450 4150 1950
Wire Wire Line
	4450 1450 4150 1450
Connection ~ 4150 1700
Wire Wire Line
	4750 950  4750 1200
Wire Wire Line
	3700 1700 4150 1700
Wire Wire Line
	3800 1800 3800 1900
Wire Wire Line
	3700 1800 3800 1800
Connection ~ 4750 1700
Wire Wire Line
	4750 1600 4750 1800
Wire Wire Line
	1600 7025 1600 7300
Wire Wire Line
	6800 3400 6700 3400
Connection ~ 4200 4000
Wire Wire Line
	4200 3900 4200 4000
Wire Wire Line
	8750 3400 8750 3500
Wire Wire Line
	8750 3450 8850 3450
Connection ~ 8750 3450
Text Label 8850 3450 0    60   ~ 0
VGA_PWR
Wire Wire Line
	1450 7100 1700 7100
Connection ~ 1600 7100
Wire Wire Line
	1950 7100 1900 7100
Text Label 4150 1700 2    60   ~ 0
PULSE
Text Label 4750 1700 0    60   ~ 0
Tx
Text Label 3100 6500 2    60   ~ 0
RFin
Text Label 3100 6800 2    60   ~ 0
PCAP
Text Notes 2750 6650 0    20   ~ 0
Decreasing the value of PCAP makes the signal have a faster fall time. We \nshould find that smallest capacitance possible that will track the envelope \nwithout tracking individual peaks of the envelope.
NoConn ~ 5700 2850
Wire Wire Line
	5300 6700 5350 6700
Wire Wire Line
	5350 6700 5350 7250
Wire Wire Line
	5300 6800 5350 6800
Connection ~ 5350 6800
Wire Wire Line
	5300 6900 5350 6900
Connection ~ 5350 6900
Wire Wire Line
	5300 7000 5350 7000
Connection ~ 5350 7000
Wire Wire Line
	5300 7100 5350 7100
Connection ~ 5350 7100
Wire Wire Line
	5350 7200 5300 7200
Connection ~ 5350 7200
Text GLabel 4800 7200 0    60   Input ~ 0
VDD
Text Label 4800 7100 2    60   ~ 0
PULSE
Text GLabel 4800 7000 0    60   Input ~ 0
GAIN
$Comp
L CONN_02X06 J5
U 1 1
P 5050 6950
F 0 "J5" H 5050 7300 50  0000 C CNN
F 1 "CONN_02X06" H 5050 6600 50  0000 C CNN
F 2 "Pin_Headers:Pin_Header_Straight_2x06_Pitch2.54mm" H 5050 5750 50  0001 C CNN
F 3 "" H 5050 5750 50  0001 C CNN
	1    5050 6950
	1    0    0    -1  
$EndComp
$Comp
L GND #PWR041
U 1 1
P 5350 7250
F 0 "#PWR041" H 5350 7000 50  0001 C CNN
F 1 "GND" H 5350 7100 50  0000 C CNN
F 2 "" H 5350 7250 50  0001 C CNN
F 3 "" H 5350 7250 50  0001 C CNN
	1    5350 7250
	1    0    0    -1  
$EndComp
Text GLabel 4800 6900 0    60   Input ~ 0
V_VGA
Text GLabel 4800 6800 0    60   Input ~ 0
V_AMP
Text GLabel 4800 6700 0    60   Input ~ 0
V_ENVLP
Text Notes 4650 6500 0    60   ~ 0
Edge Connector
$Comp
L +5V #PWR042
U 1 1
P 7850 3650
F 0 "#PWR042" H 7850 3500 50  0001 C CNN
F 1 "+5V" H 7850 3790 50  0000 C CNN
F 2 "" H 7850 3650 50  0001 C CNN
F 3 "" H 7850 3650 50  0001 C CNN
	1    7850 3650
	0    1    1    0   
$EndComp
$Comp
L +5V #PWR043
U 1 1
P 7850 3900
F 0 "#PWR043" H 7850 3750 50  0001 C CNN
F 1 "+5V" H 7850 4040 50  0000 C CNN
F 2 "" H 7850 3900 50  0001 C CNN
F 3 "" H 7850 3900 50  0001 C CNN
	1    7850 3900
	0    1    1    0   
$EndComp
$EndSCHEMATC
